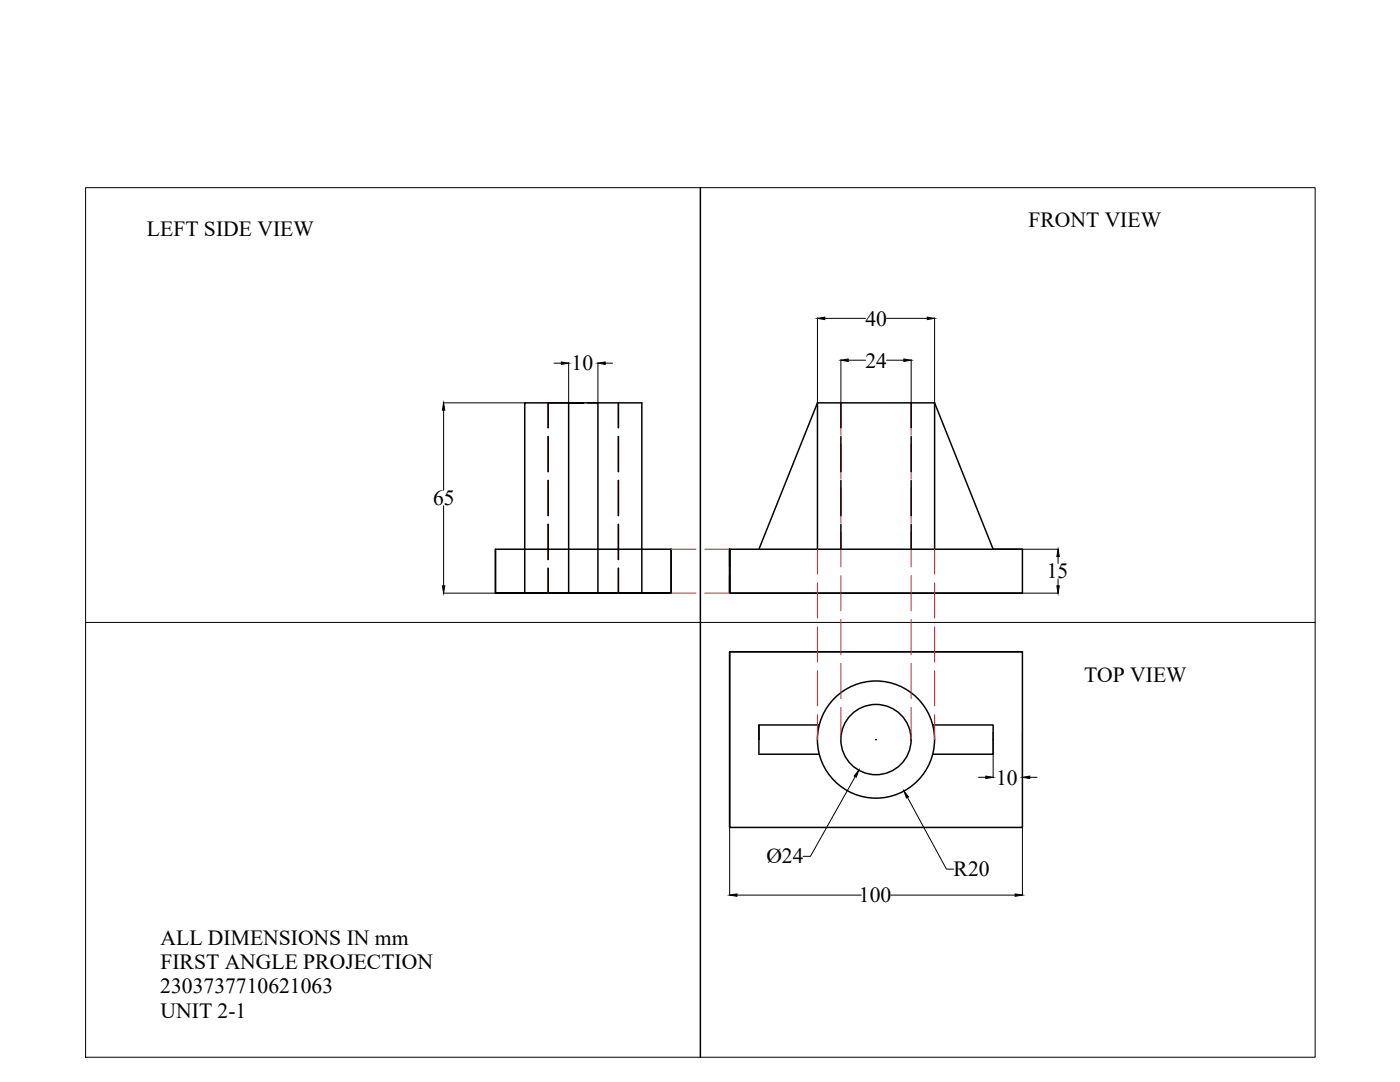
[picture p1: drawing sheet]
<svg xmlns="http://www.w3.org/2000/svg" width="279mm" height="216mm" viewBox="0 0 279 216" stroke-linecap="round" stroke-linejoin="round" font-family="sans-serif">
<!-- layer: 0 -->
<g fill="none" stroke="#000" stroke-width=".2">
<path d="M17.1 37.4h245.4v173.6h-245.4zM110.6 72.5h1.4M113.5 72.4v8M119.3 72.4v8M120.8 72.5h1.4M163.1 63.4v17M164.6 63.5h8.1M167.8 71.8v8.6M169.3 71.9h3.4M176.9 71.9h3.5M176.9 63.5h8.2M181.8 71.8v8.6"/>
<path d="M186.5 63.4v17M88.4 80.4h16.3M88.5 81.8v16M88.4 118.4h10.4M88.5 100.9v16M204.1 109.6h7.2M204.1 118.4h7.2M211.2 111.1v1.3M211.2 115.5v1.4M17.1 124.2h245.4M170.7 155l-9 15.9h-1.4M174.8 147.6h.1"/>
<path d="M174.8 147.5v.1M181.1 159.1l7.8 14.3h1.4M195.3 155.1h1.4M198.2 146.1v9.1M204 146.1v9.1M205.5 155.1h1.5M145.6 165.1v13.6M147.1 178.6h24.8M177.8 178.6h24.8M204 165.1v13.6"/>
</g>
<g fill="none" stroke="#000" stroke-width=".3">
<path d="M139.8 37.4v173.6M109.4 87.1v7M109.4 95.9v7M113.5 80.4h5.8v38h-5.8v-38h2.9h-11.7v38h23.4v-38h-10.8M115.5 80.4h-6.1v4.9M123.4 80.4v4.9M123.4 87.1v7M123.4 95.9v7M163.1 80.4v29.2M163.1 80.4l-11.6 29.2M163.1 80.4h23.4M167.8 80.4v4.9"/>
<path d="M167.8 87.1v7M167.8 95.9v7M181.8 80.4v4.9M181.8 87.1v7M181.8 95.9v7M186.5 80.4l11.7 29.2h5.8M186.5 80.4v29.2M98.9 109.6v8.8h35h-35M109.4 113.4v5h7M109.4 104.6v7M123.4 104.6v7M123.4 113.4v5"/>
<path d="M133.9 109.6v8.8h-35M133.9 109.6h-35v8.8M133.9 109.6v8.8M145.6 118.4v-8.8v8.8M145.6 109.6h58.4v8.8h-58.4zM145.6 109.6v3.5M145.6 114.9v3.5M145.6 118.4h58.4M167.8 104.6v5M181.8 104.6v5M145.6 130.1h58.4v35h-58.4zM145.6 130.1v35"/>
<path d="M145.6 130.1h58.4M151.5 144.7v2.9M163.5 144.7h-12v5.8h12M186.2 144.7h12v5.8h-12"/>
<circle cx="174.8" cy="147.6" r="11.7"/>
<circle cx="174.8" cy="147.6" r="7"/>
</g>
<g fill="none" stroke="#cd2027" stroke-width=".2">
<path d="M167.8 80.4v6.4M167.8 88.6v7M167.8 97.3v7M181.8 80.4v6.4M181.8 88.6v7M181.8 97.3v7M133.9 109.6h5M133.9 118.4h5M140.7 109.6h4.9M140.7 118.4h4.9M163.1 109.6v5M163.1 116.3v7"/>
<path d="M167.8 106.1v7M167.8 114.9v7M181.8 106.1v7M181.8 114.9v7M186.5 109.6v5M186.5 116.3v7M163.1 125.1v7M163.1 133.8v7.1M167.8 123.6v7M167.8 132.4v7M181.8 123.6v7M181.8 132.4v7"/>
<path d="M186.5 125.1v7M186.5 133.8v7.1M163.1 142.6v5M167.8 141.1v6.5M181.8 141.1v6.5M186.5 142.6v5"/>
</g>
<path d="M109.4 80.4v4.9M109.4 87.1v7M109.4 95.9v7M123.4 80.4v4.9M123.4 87.1v7M123.4 95.9v7M109.4 104.6v7M109.4 113.4v5M123.4 104.6v7M123.4 113.4v5" fill="none" stroke="#cd2027" stroke-width=".3"/>
<g fill="#000" stroke="#000" stroke-width=".2">
<path d="M112 72.2l1.5 .3-1.5 .2zM119.3 72.5l1.5-.3v.5zM163.1 63.5l1.5-.2v.5zM167.8 71.9l1.5-.3v.5zM180.4 71.6l1.4 .3-1.4 .2zM185.1 63.3l1.4 .2-1.4 .3zM88.5 80.4l.3 1.4h-.5zM88.3 116.9h.5l-.3 1.5zM211.2 109.6l.2 1.5h-.5zM210.9 116.9h.5l-.2 1.5zM171.4 153.7l-.5 1.4-.4-.3zM180.4 157.8l.9 1.2-.4 .2z"/>
<path d="M196.7 154.9l1.5 .2-1.5 .2zM204 155.1l1.5-.2v.4zM145.6 178.6l1.5-.2v.5zM202.6 178.4l1.4 .2-1.4 .3z"/>
</g>
<g font-size="4.3">
<text x="29.3" y="47.1">LEFT SIDE VIEW</text>
<text x="205.3" y="45.4">FRONT VIEW</text>
<text x="172.7" y="65">40</text>
<text x="114.1" y="73.9">10</text>
<text x="172.7" y="73.3">24</text>
<text x="86.4" y="100.8">65</text>
<text x="208.9" y="115.4">15</text>
<text x="216.3" y="136.2">TOP VIEW</text>
<text x="198.8" y="156.5">10</text>
<text x="153" y="172.3">Ø24</text>
<text x="190.3" y="174.9">R20</text>
<text x="171.4" y="180">100</text>
<text x="32" y="188.5">ALL DIMENSIONS IN mm</text>
<text x="32" y="193.3">FIRST ANGLE PROJECTION</text>
<text x="32" y="198.2">2303737710621063</text>
<text x="32.1" y="203.1">UNIT 2-1</text>
</g>
</svg>
